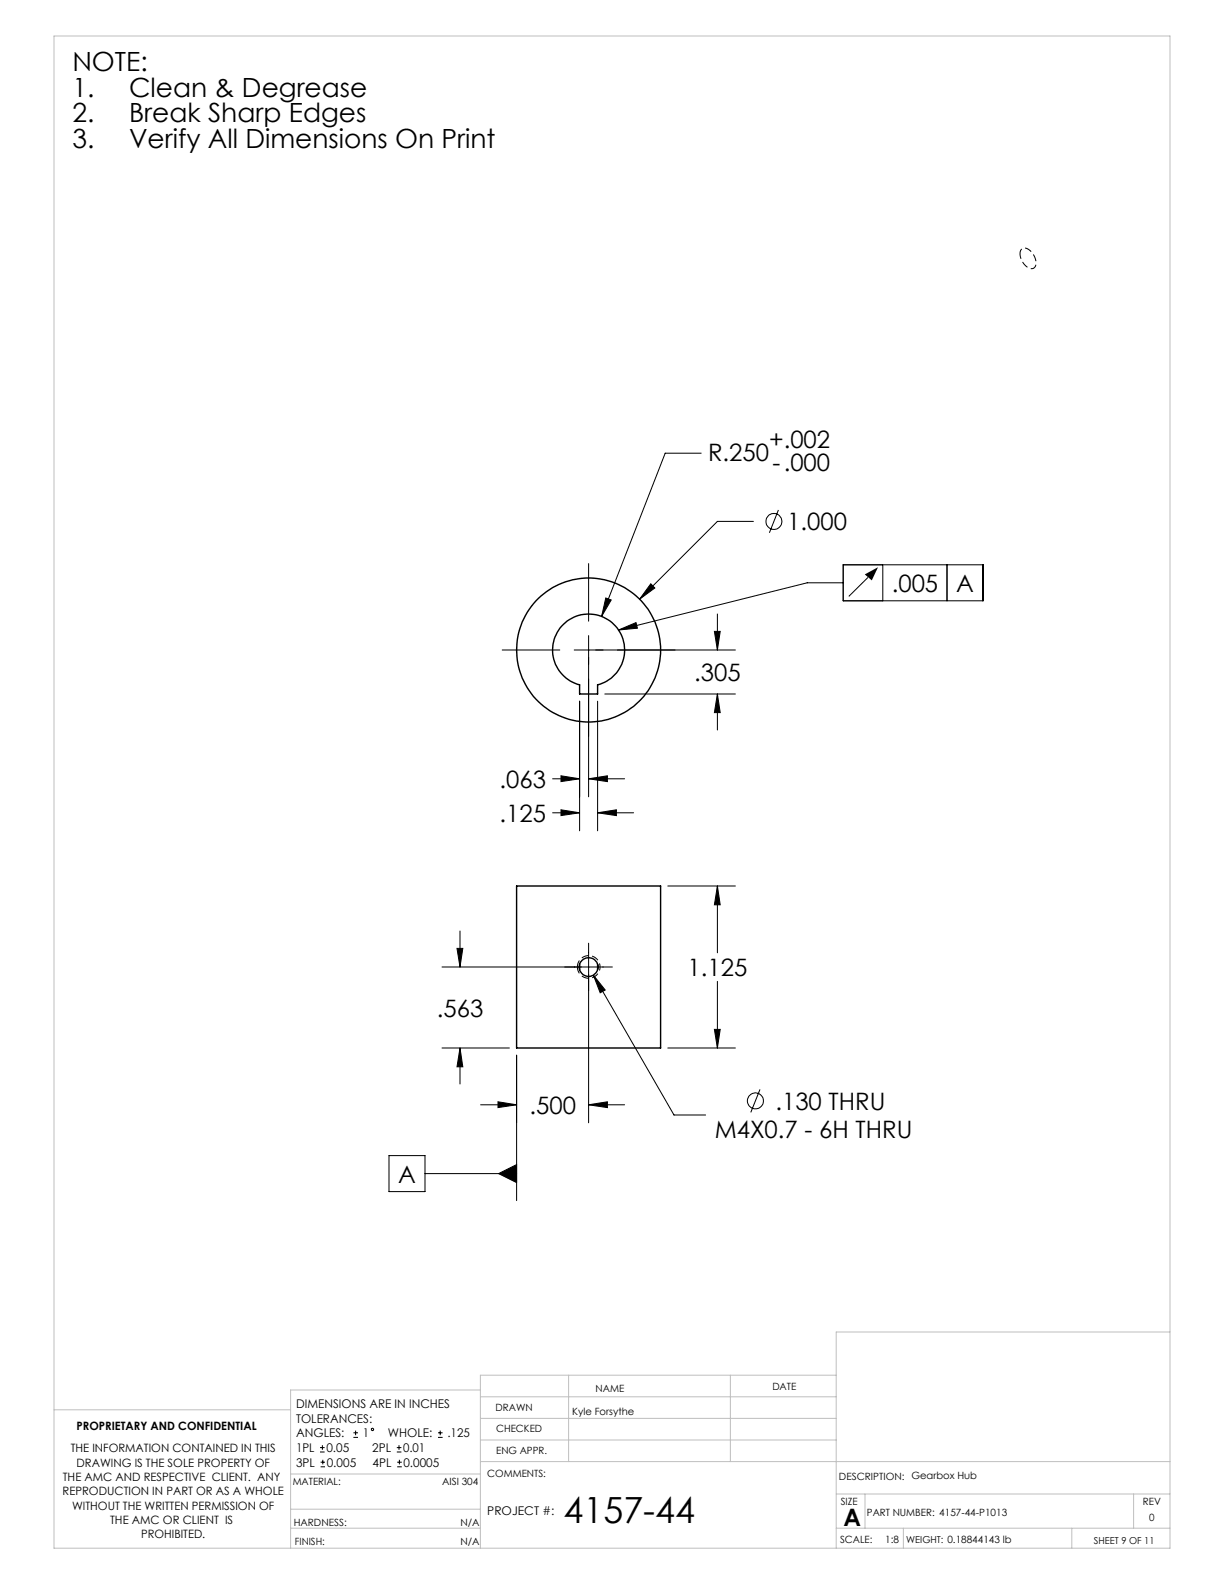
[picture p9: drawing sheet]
<svg xmlns="http://www.w3.org/2000/svg" width="216mm" height="279mm" viewBox="0 0 216 279" stroke-linecap="round" stroke-linejoin="round" font-family="sans-serif">
<g fill="none" stroke="#000" stroke-width=".18">
<path d="M123.7 79.9h-6.4l-11.2 28.8M103.8 99.4v10.2M132.9 92h-6.4l-13.7 13.7M137.3 90l-1.6 4M148.7 99.6h24.7v6.4h-24.7zM155.7 99.6v6.4M167 99.6v6.4M88.6 114.7h10.1M101.3 114.7h28.4M103.8 112.1v28.4M106.9 105.5l.9 .3-1.7 2.9zM109.1 111.1l3.1-1.3 .2 1z"/>
<path d="M114.8 103l.7 .7-2.7 2zM126 111.4h1l-.5 3.3zM126.5 108.3v6.4M148.7 102.8h-6.3l-33.3 8.3M153.1 101.8l-3.4 3.4M97.5 137.4h4.7M99 136.8l3.2 .6-3.2 .5zM102.2 123.7v22.8M103.8 137.4h6.4M103.8 137.4l3.3-.6v1.1zM105.4 123.7v22.8M106.7 122.4h23"/>
<path d="M126.5 122.4v6.4M126.5 122.4l.5 3.3h-1zM97.5 143.4h4.7M99 142.8l3.2 .6-3.2 .5zM105.4 143.4h6.4M105.4 143.4l3.3-.6v1.1zM117.8 156.3h11.9M126.5 156.3v11.8M126.5 156.3l.5 3.3h-1zM80.6 167.3h1l-.5 3.3zM81.1 164.2v6.4M103.8 166.4v31.6"/>
<path d="M104.7 172l14.2 24.7h5.6M104.7 172l2.1 2.6-.9 .5zM108 170.6h-30M126.5 173.1v11.8M78 184.9h11.9M81.1 184.9v6.3M81.1 184.9l.5 3.3h-1zM84.8 194.9h6.3M87.8 194.3l3.3 .6-3.3 .5zM91.1 186.1v25.7M103.8 194.9h6.4M103.8 194.9l3.3-.6v1.1z"/>
<path d="M117.8 184.9h11.9M126 181.6h1l-.5 3.3zM134.1 192.2l-1.7 4M68.6 203.8h6.4v6.4h-6.4zM75 207h16.1M87.9 207l3.2-1.6v3.2zM56.4 256.1h.9M56.4 255.3h.9M56.6 258.7h.7M56.6 257.9h.7M56.9 254.9v.8M56.9 257.5v.8"/>
<path d="M62.3 253.5h.8M62.3 252.7h.8M62.7 252.3v.9M70 256.1h.8M70 255.3h.8M70.1 258.7h.8M70.1 257.9h.8M70.4 254.9v.8M70.4 257.5v.8M77.3 253.5h.8M77.3 252.7h.8M77.6 252.3v.9"/>
<circle cx="136.5" cy="92" r="1.41"/>
<circle cx="133.2" cy="194.2" r="1.41"/>
<circle cx="65.7" cy="252.1" r=".2"/>
</g>
<g fill="#000">
<path d="M109.1 111.1l3.1-1.3 .2 1zM152.5 101.3l2.4-1.3-1.1 2.4zM87.9 207l3.2-1.6v3.2z"/>
<path d="M126 181.6h1l-.5 3.3zM126.5 156.3l.5 3.3h-1zM80.6 167.3h1l-.5 3.3zM81.1 184.9l.5 3.3h-1zM103.8 194.9l3.3-.6v1.1zM87.8 194.3l3.3 .6-3.3 .5zM104.7 172l1.2 3.1 .9-.5zM114.8 103l-2 2.7 2.7-2zM106.9 105.5l-.8 3.2 1.7-2.9zM126.5 122.4l.5 3.3h-1zM126 111.4h1l-.5 3.3zM99 142.8l3.2 .6-3.2 .5zM105.4 143.4l3.3-.6v1.1zM99 136.8l3.2 .6-3.2 .5zM103.8 137.4l3.3-.6v1.1z"/>
</g>
<path d="M101.8 170.6a2 2 0 0 0 3 1.7 2 2 0 0 0 .2-3.4 2 2 0 0 0-3.1 1.5l-.1 .2" fill="none" stroke="#000" stroke-width=".18" stroke-dasharray="1.3 .6" stroke-dashoffset=".1" stroke-linecap="butt"/>
<path d="M179.9 44.8a2.69 2.69 0 0 0 2.2 2.6 1.17 1.17 0 0 0 .5-1.7 2.3 2.3 0 0 0-2.1-1.9 .91 .91 0 0 0-.6 1" fill="none" stroke="#000" stroke-width=".18" stroke-dasharray="1.3 .6" stroke-dashoffset=".4" stroke-linecap="butt"/>
<g fill="none" stroke="#c0c0c0" stroke-width=".18">
<path d="M9.5 6.3h196.9v266.8h-196.9zM206.4 234.9h-58.9v38.1M9.5 248.7h41.8M51.3 260h33.4M84.7 245.2h-33.4v27.8M84.7 257.8h121.7M84.7 246.4h62.8M84.7 250.2h62.8M84.7 254h62.8M100.3 242.6v15.2M128.8 242.6v15.2M147.5 242.6h-62.8v30.4"/>
<path d="M51.3 269.6h33.4M51.3 266.2h33.4M147.5 269.6h58.9M147.5 263.5h58.9M152.6 263.5v6.1M159.3 269.6v3.4M189.1 269.6v3.4M200 263.5v6.1"/>
</g>
<g fill="none" stroke="#000" stroke-width=".25">
<path d="M99.4 110.1a6.3 6.3 0 0 1 9.9 1.4 6.3 6.3 0 0 1-3.9 9.3v1.6h-3.2v-1.6a6.3 6.3 0 0 1-2.8-10.7zM91.1 156.3h25.4v28.6h-25.4zM102.2 170.1v.9M105.4 170.1v.9"/>
<circle cx="103.8" cy="114.7" r="12.7"/>
<circle cx="103.8" cy="170.6" r="1.65"/>
</g>
<text font-size="6.3" x="99.4" y="268.7">4157-44</text>
<g font-size="4.7">
<text x="12.8" y="12.5">NOTE:</text>
<text x="12.8" y="17">1.</text>
<text x="22.8" y="17">Clean &amp; Degrease</text>
<text x="12.8" y="21.6">2.</text>
<text x="22.8" y="21.6">Break Sharp Edges</text>
<text x="12.8" y="26.1">3.</text>
<text x="22.8" y="26.1">Verify All Dimensions On Print</text>
</g>
<g font-size="4.2">
<text x="124.9" y="81.3">R.250</text>
<text x="135.7" y="79">+.002</text>
<text x="136.2" y="83.1">-.000</text>
<text x="138.9" y="93.5">1.000</text>
<text x="157.3" y="104.4">.005</text>
<text x="168.7" y="104.4">A</text>
<text x="122.4" y="120.1">.305</text>
<text x="88.1" y="138.9">.063</text>
<text x="88.1" y="144.9">.125</text>
<text x="121.3" y="172.2">1.125</text>
<text x="77" y="179.3">.563</text>
<text x="93.4" y="196.4">.500</text>
<text x="136.8" y="195.7">.130 THRU</text>
<text x="126.1" y="200.8">M4X0.7 - 6H THRU</text>
<text x="70.3" y="208.6">A</text>
<text x="148.8" y="269.1">A</text>
</g>
<g font-size="2.1">
<text x="52.2" y="248.3">DIMENSIONS ARE IN INCHES</text>
<text x="52.2" y="250.9">TOLERANCES:</text>
<text x="52.2" y="253.5">ANGLES:</text>
<text x="52.2" y="256.1">1PL</text>
<text x="57.6" y="256.1">0.05</text>
<text x="64" y="253.5">1</text>
<text x="65.6" y="256.1">2PL</text>
<text x="68.4" y="253.5">WHOLE:</text>
<text x="71.1" y="256.1">0.01</text>
<text x="78.9" y="253.5">.125</text>
<text x="52.2" y="258.7">3PL</text>
<text x="57.6" y="258.7">0.005</text>
<text x="65.7" y="258.7">4PL</text>
<text x="71.2" y="258.7">0.0005</text>
<text x="85.9" y="267.3">PROJECT #:</text>
</g>
<g font-size="2">
<text x="12.5" y="256.2">THE INFORMATION CONTAINED IN THIS</text>
<text x="13.5" y="252.2">PROPRIETARY AND CONFIDENTIAL</text>
<text x="11" y="263.7">REPRODUCTION IN PART OR AS A WHOLE</text>
<text x="11.1" y="261.2">THE AMC AND RESPECTIVE CLIENT. ANY</text>
<text x="13.5" y="258.7">DRAWING IS THE SOLE PROPERTY OF</text>
<text x="12.7" y="266.3">WITHOUT THE WRITTEN PERMISSION OF</text>
<text x="19.4" y="268.8">THE AMC OR CLIENT IS</text>
<text x="24.9" y="271.3">PROHIBITED.</text>
</g>
<g font-size="1.8">
<text x="105.1" y="245.5">NAME</text>
<text x="136.2" y="245.2">DATE</text>
<text x="87.4" y="248.8">DRAWN</text>
<text x="100.9" y="249.5">Kyle Forsythe</text>
<text x="87.5" y="256.5">ENG APPR.</text>
<text x="87.5" y="252.6">CHECKED</text>
<text x="51.6" y="261.9">MATERIAL:</text>
<text x="78" y="261.9">AISI 304</text>
<text x="85.9" y="260.5">COMMENTS:</text>
<text x="148" y="261.1">DESCRIPTION: Gearbox Hub</text>
<text x="51.8" y="269.1">HARDNESS:</text>
<text x="81.2" y="269.1">N/A</text>
<text x="148.3" y="265.5">SIZE</text>
<text x="152.9" y="267.4">PART NUMBER: 4157-44-P1013</text>
<text x="201.6" y="265.5">REV</text>
<text x="202.7" y="268.2">0</text>
<text x="52" y="272.5">FINISH:</text>
<text x="81.2" y="272.5">N/A</text>
<text x="148.2" y="272.2">SCALE:</text>
<text x="156.1" y="272.2">1:8</text>
</g>
<g font-size="1.7">
<text x="159.9" y="272.2">WEIGHT: 0.18844143 lb</text>
<text x="193" y="272.3">SHEET 9 OF 11</text>
</g>
</svg>
